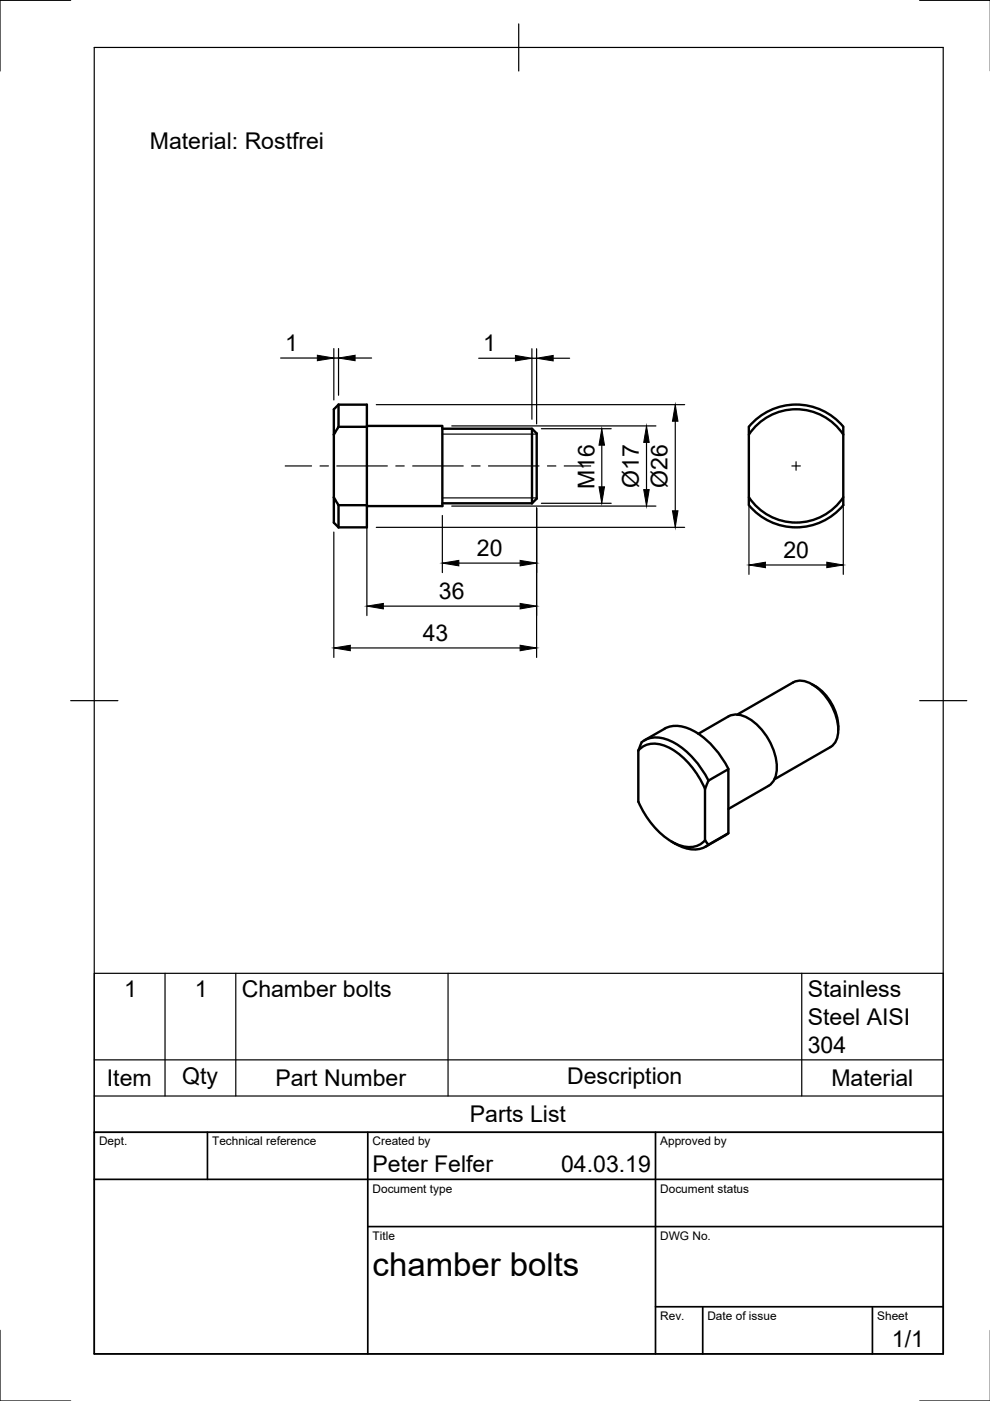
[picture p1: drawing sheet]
<svg xmlns="http://www.w3.org/2000/svg" width="210mm" height="297mm" viewBox="0 0 210 297" stroke-linecap="round" stroke-linejoin="round" font-family="sans-serif">
<!-- layer: Visible -->
<g fill="none" stroke="#000" stroke-width=".51">
<path d="M70.8 92.2v13.2M71.8 90.5l-1 1.7M71.8 85.8l-1 1v5.4M71.8 85.8v4.7M71.8 85.8h6v4.7M71.8 90.5h6v16.6h-6M77.8 90.3h16v17h-16M93.8 90.9h19l1 1v13.8l-1 1M112.8 90.9v15.8M158.8 90.5v16.6M158.8 92.1a12 12 0 0 1 20 0M158.8 90.5a13 13 0 0 1 20 0v16.6a13 13 0 0 1-20 0"/>
<path d="M70.8 105.4l1 1.7M70.8 105.4v5.4l1 1M71.8 107.1v4.7M77.8 107.1v4.7h-6M93.8 106.7h19M158.8 105.4a12 12 0 0 0 20 0M135.3 159.1v10.9M135.3 159.1a5 5 0 0 1 6.2-.8 17.6 17.6 0 0 1 8 9M136 157.4l-.7 1.7M136.1 157.4a5.7 5.7 0 0 1 6.1-.3 18.3 18.3 0 0 1 8 8.4M136.6 157l4.3-2.5a6.3 6.3 0 0 1 6.1 .4 18.7 18.7 0 0 1 7.5 8.2M154.4 151.9l-6.3 3.7"/>
<path d="M154.5 151.9a4.5 4.5 0 0 1 4.6 .7 12.7 12.7 0 0 1 5.5 11.5 3.6 3.6 0 0 1-1.7 2.5M168.2 144.7l-11.9 6.8M168.2 144.7a4.5 4.5 0 0 1 4.8 .9 12 12 0 0 1 4.7 10.1 3.5 3.5 0 0 1-1.6 2.7l-11.9 6.8M172.1 145.1l.7 .4M172.9 145.5a10.7 10.7 0 0 1 4.8 9.3M135.4 170a17.6 17.6 0 0 0 8 8.9 5 5 0 0 0 6.1-.8M142.4 178.4l.7 .4M143.1 178.8a6.3 6.3 0 0 0 7.1 .3M149.5 178.1l.7 1M149.5 167.3v10.8M150.2 165.5l-.7 1.8M150.2 165.5l4.2-2.4v13.6l-4.2 2.4"/>
<path d="M153.9 177.1l-4.3 2.4M154.4 176.6l-.5 .4M162.9 166.6l-8.5 4.9"/>
</g>
<!-- layer: Visible Narrow -->
<path d="M93.8 92h20M93.8 105.6h20" fill="none" stroke="#000" stroke-width=".25"/>
<!-- layer: Border -->
<path d="M15 .1h-15v15M20 10.1h180v276.9h-180zM110 5.1v10M195 .1h15M15 148.6h10M195 148.6h10M0 282.1v14.9h15M195 297h15" fill="none" stroke="#000" stroke-width=".25"/>
<!-- layer: TitleBlock -->
<path d="M20 240.1h180v46.9h-180zM20 250h180M44 240.1v9.9M78 240.1v46.9M139 240.1v46.9M78 260.1h122M139 277.1h61M149 277.1v9.9M185 277.1v9.9" fill="none" stroke="#000" stroke-width=".36"/>
<!-- layer: Smart Centers -->
<path d="M60.5 98.8h5.6M67.9 98.8h1.7M71.4 98.8h10.7M83.9 98.8h1.8M87.5 98.8h10.7M100 98.8h1.8M103.6 98.8h10.7M116.1 98.8h1.8M119.6 98.8h5.6M167.9 98.8h1.8M168.8 97.9v1.8" fill="none" stroke="#000" stroke-width=".25"/>
<!-- layer: FD_Dimensions -->
<g fill="none" stroke="#000" stroke-width=".25">
<path d="M59.5 75.9h7.8M70.8 73.9v10.9M70.8 75.9h1M71.8 73.9v9.9M75.3 75.9h3.5M101.5 76h7.8M112.8 73.9v15M112.8 76h1M113.8 73.9v16M117.3 76h3.5M79.8 85.8h65.4M95.8 90.3h43.3"/>
<path d="M114.8 90.9h14.8M127.6 94.4v8.8M137.1 93.8v10M143.2 89.3v19M70.8 112.8v26.6M77.8 109.1v21.4M79.8 111.8h65.4M93.8 109.3v12.1M95.8 107.3h43.3M97.3 119.4h13M113.8 107.7v31.7M114.8 106.7h14.8"/>
<path d="M158.8 107.4v14.4M162.3 119.8h13M178.8 107.4v14.4M74.3 137.4h36M81.3 128.5h29"/>
</g>
<g fill="#000" stroke="#000" stroke-width=".21">
<path d="M67.3 75.3l3.5 .6-3.5 .6zM71.8 75.9l3.5-.6v1.2zM109.3 75.4l3.5 .6-3.5 .5zM113.8 76l3.5-.6v1.1zM127.6 90.9l.6 3.5h-1.2zM137.1 90.3l.5 3.5h-1.1zM143.2 85.8l.5 3.5h-1.1zM93.8 119.4l3.5-.6v1.2zM110.3 118.8l3.5 .6-3.5 .6zM127 103.2h1.2l-.6 3.5zM136.5 103.8h1.1l-.5 3.5zM142.6 108.3h1.1l-.5 3.5z"/>
<path d="M158.8 119.8l3.5-.6v1.2zM175.3 119.2l3.5 .6-3.5 .6zM70.8 137.4l3.5-.6v1.2zM77.8 128.5l3.5-.6v1.2zM110.3 136.8l3.5 .6-3.5 .6zM110.3 127.9l3.5 .6-3.5 .6z"/>
</g>
<!-- layer: Parts Lists -->
<path d="M20 206.4h180v33.7h-180zM35 206.4v26M50 206.4v26M95 206.4v26M170 206.4v26M20 232.4h180M20 224.7h180" fill="none" stroke="#000" stroke-width=".25"/>
<text font-size="7" x="79" y="270.6">chamber bolts</text>
<g font-size="4.9">
<text x="31.8" y="31.6">Material: Rostfrei</text>
<text x="60.5" y="74.4">1</text>
<text x="102.5" y="74.5">1</text>
<text x="126" y="103.6" transform="rotate(-90 126 103.6)">M16</text>
<text x="135.4" y="103.4" transform="rotate(-90 135.4 103.4)">Ø17</text>
<text x="141.5" y="103.4" transform="rotate(-90 141.5 103.4)">Ø26</text>
<text x="101.1" y="117.8">20</text>
<text x="166.1" y="118.2">20</text>
<text x="93.1" y="127">36</text>
<text x="89.6" y="135.8">43</text>
<text x="26.3" y="211.4">1</text>
<text x="41.3" y="211.4">1</text>
<text x="51.2" y="211.4">Chamber bolts</text>
<text x="171.3" y="211.4">Stainless</text>
<text x="171.3" y="217.3">Steel AISI</text>
<text x="171.3" y="223.2">304</text>
<text x="22.7" y="230.3">Item</text>
<text x="38.6" y="229.8">Qty</text>
<text x="58.4" y="230.3">Part Number</text>
<text x="120.2" y="229.8">Description</text>
<text x="176.3" y="230.3">Material</text>
<text x="99.6" y="237.9">Parts List</text>
<text x="79" y="248.5">Peter Felfer</text>
<text x="119" y="248.5">04.03.19</text>
<text x="189.1" y="285.7">1/1</text>
</g>
<g font-size="2.5">
<text x="21" y="242.9">Dept.</text>
<text x="45" y="242.9">Technical reference</text>
<text x="79" y="242.9">Created by</text>
<text x="140" y="242.9">Approved by</text>
<text x="79" y="252.8">Document type</text>
<text x="140" y="252.8">Document status</text>
<text x="79" y="262.9">Title</text>
<text x="140" y="262.9">DWG No.</text>
<text x="140" y="279.9">Rev.</text>
<text x="150" y="279.9">Date of issue</text>
<text x="186" y="279.9">Sheet</text>
</g>
</svg>
